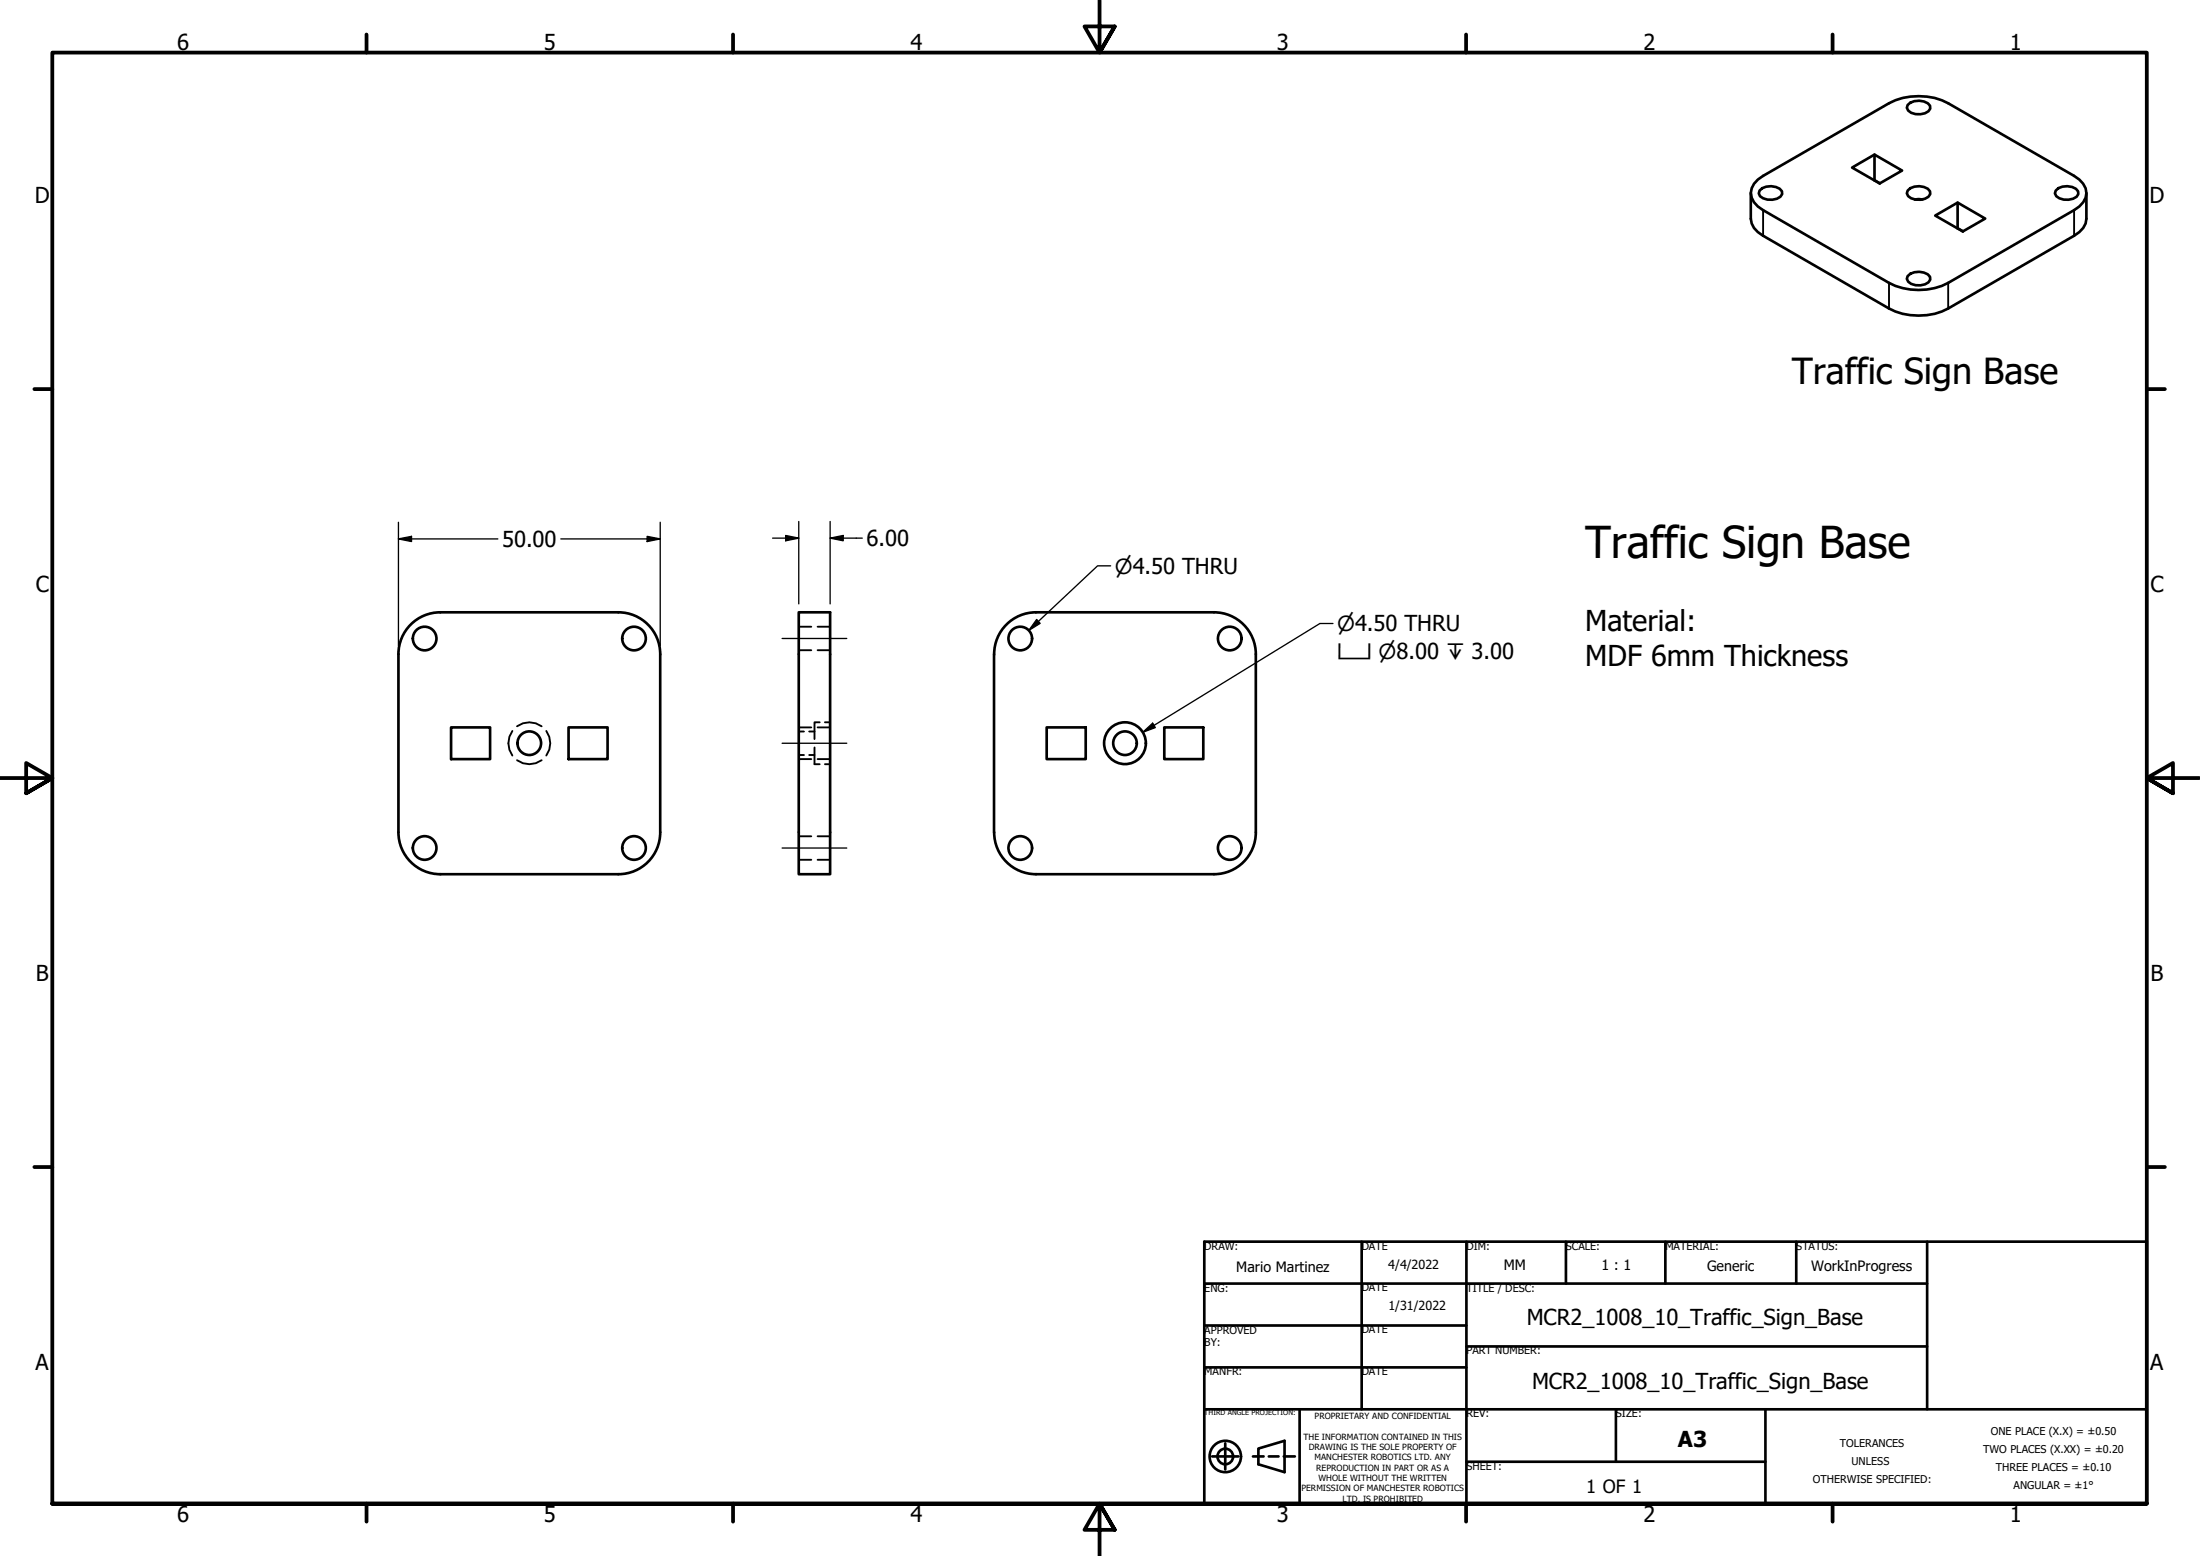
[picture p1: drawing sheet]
<svg xmlns="http://www.w3.org/2000/svg" width="420mm" height="297mm" viewBox="0 0 420 297" stroke-linecap="round" stroke-linejoin="round" font-family="sans-serif">
<!-- layer: Hidden (ANSI) -->
<g fill="none" stroke="#000" stroke-width=".36">
<path d="M152.5 119.6h2.4M156.1 119.6h2.4M97.9 139.5a4 4 0 0 0 0 4.7M98.7 138.6a4 4 0 0 1 4.7 0M104.3 139.5a4 4 0 0 1 0 4.7M152.5 139.6h1M152.5 138.9h2.4M152.5 124.1h2.4M154.5 139.6h1.1M156.1 138.9h2.4M156.1 124.1h2.4M156.5 137.9h-.9v3.2"/>
<path d="M157.5 137.9h1M98.7 145.1a4 4 0 0 0 4.7 0M152.5 144.1h1M152.5 144.9h2.4M152.5 159.6h2.4M154.5 144.1h1.1M155.6 142.7v3.2h.9M156.1 144.9h2.4M156.1 159.6h2.4M157.5 145.9h1M152.5 164.1h2.4M156.1 164.1h2.4"/>
</g>
<!-- layer: Visible (ANSI) -->
<g fill="none" stroke="#000" stroke-width=".51">
<path d="M334.4 36.9v4.8a4 4 0 0 0 2.3 3.3l24.1 13.9a12.5 12.5 0 0 0 11.3 0l24-13.9a4 4 0 0 0 2.4-3.3v-4.8M335.7 34.3l1-.7 24.1-13.9a12.5 12.5 0 0 1 11.3 0l24 13.9a3.7 3.7 0 0 1 2.2 4.1l-.5 .9-.7 .8-1 .7-24 13.9a12.5 12.5 0 0 1-11.3 0l-24.1-13.9a3.7 3.7 0 0 1-2.2-4.2l.5-.8zM336 36.4a2.96 2.96 0 0 1 4.3 .1l.1 .5a2.7 2.7 0 0 1-3.7 .9l-.6-.4-.2-.6zM357.9 34.4l1.1 .6M358 34.4v-4.9l5.3 3.1-4.3 2.4M358 29.5l-4.3 2.5 5.3 3M364.3 36.4a2.96 2.96 0 0 1 4.3 .1v.5a2.7 2.7 0 0 1-3.6 .9l-.6-.4-.2-.6zM364.3 20.1a3 3 0 0 1 4.3 .1v.5a2.7 2.7 0 0 1-3.6 .8l-.6-.4-.2-.5zM365.7 38.1h1.5M373.9 38.7l-4.3 2.5 5.3 3 4.2-2.5-5.2-3-.1 4.9 1.1 .6M392.6 36.4a2.96 2.96 0 0 1 4.3 .1v.5a2.69 2.69 0 0 1-3.6 .9l-.6-.4-.2-.6zM364.3 52.7a3 3 0 0 1 4.3 .1v.6a2.7 2.7 0 0 1-3.6 .8l-.6-.4-.2-.6z"/>
<path d="M118.1 116.9h-34a8 8 0 0 0-8 8v34a8 8 0 0 0 8 8h34M118.1 116.9a8 8 0 0 1 8 8v34a8 8 0 0 1-8 8M152.5 116.9h6v50h-6zM86.1 138.9h7.5v6h-7.5zM108.6 138.9h7.4v6h-7.4zM189.8 124.9v34M189.9 124.9a8 8 0 0 1 7.9-8h34.1a8 8 0 0 1 7.9 8v34a8 8 0 0 1-8 8h-33.9a8 8 0 0 1-8-8M199.9 138.9h7.4v6h-7.4zM222.4 138.9h7.4v6h-7.4z"/>
<circle cx="81.1" cy="121.9" r="2.25"/>
<circle cx="121.1" cy="121.9" r="2.25"/>
<circle cx="194.8" cy="121.9" r="2.25"/>
<circle cx="234.9" cy="121.9" r="2.25"/>
<circle cx="101.1" cy="141.9" r="2.25"/>
<circle cx="214.9" cy="141.9" r="4"/>
<circle cx="214.9" cy="141.9" r="2.25"/>
<circle cx="81.1" cy="161.9" r="2.25"/>
<circle cx="121.1" cy="161.9" r="2.25"/>
<circle cx="194.8" cy="161.9" r="2.25"/>
<circle cx="234.9" cy="161.9" r="2.25"/>
</g>
<!-- layer: Visible Narrow (ANSI) -->
<path d="M336.7 40.1v4.9M360.8 54v4.9M372.1 54v4.9M396.1 40.1v4.9" fill="none" stroke="#000" stroke-width=".36"/>
<!-- layer: Border (ANSI) -->
<g fill="none" stroke="#000" stroke-width=".72">
<path d="M70 6.6v3.4M140 6.6v3.4M210 0v10l-2.9-5h5.8l-2.9 5 2.9-5M280 6.6v3.4M350 6.6v3.4M6.6 74.3h3.4M410 74.3h3.4M0 148.5h10l-5-2.8v5.7l5-2.9-5 2.9M420 148.5h-10l5-2.8v5.7l-5-2.9 5 2.9M6.6 222.8h3.4M410 222.8h3.4M10 287v-277h400v277h-400h400"/>
<path d="M70 287v3.5M140 287v3.5M212.9 292l-2.9-5 2.9 5h-5.8l2.9-5v10M280 287v3.5M350 287v3.5"/>
</g>
<!-- layer: Title (ANSI) -->
<g fill="none" stroke="#000" stroke-width=".51">
<path d="M230 237h180v50h-180zM260.1 237v32M280.1 237v50M299.1 237v8M318.1 237v8M343 237v8M368 237v32M230 253h50.1M230 245h138M280.1 257h87.9M230 269h180M230 261h50.1"/>
<path d="M231.5 278h5M234 275.5v5M239.3 278h2M240.3 276.5l5-1.5v6l-5-1.5zM242.3 278h1.9M245.2 278h2.1M248.2 269v18M280.1 279h57.1M308.6 269v10M337.2 269v18"/>
<circle cx="234" cy="278" r="3"/>
<circle cx="234" cy="278" r="1.49"/>
</g>
<!-- layer: Symbol (ANSI) -->
<path d="M198 118.3l.6 .7-2.1 1.3zM212.1 108h-2.5l-13.1 12.3M254.6 119h-2.5l-33.9 20.8M218.2 139.8l1.9-1.7 .5 .8z" fill="none" stroke="#000" stroke-width=".25"/>
<g fill="#000">
<path d="M198 118.3l.6 .7-2.1 1.3z" fill-rule="evenodd"/>
<path d="M218.2 139.8l1.9-1.7 .5 .8z" fill-rule="evenodd"/>
</g>
<!-- layer: Dimension (ANSI) -->
<path d="M76.1 99.7v23.6M126.1 99.7v23.6M152.5 99.6v15.7M158.5 99.6v15.7M76.1 102.9l2.5-.5v1zM76.1 102.9h19M107.1 102.9h19M123.6 102.4l2.5 .5-2.5 .5zM147.6 102.7h4.9M150.1 102.2l2.4 .5-2.4 .5zM158.5 102.7l2.5-.5v1zM158.5 102.7h6.2" fill="none" stroke="#000" stroke-width=".25"/>
<g fill="#000">
<path d="M76.1 102.9l2.5-.5v1z" fill-rule="evenodd"/>
<path d="M123.6 102.4l2.5 .5-2.5 .5z" fill-rule="evenodd"/>
<path d="M150.1 102.2l2.4 .5-2.4 .5z" fill-rule="evenodd"/>
<path d="M158.5 102.7l2.5-.5v1z" fill-rule="evenodd"/>
</g>
<!-- layer: Centerline (ANSI) -->
<path d="M149.4 121.9h12.3M149.4 141.9h12.3M149.4 161.9h12.3" fill="none" stroke="#000" stroke-width=".25"/>
<text font-size="8.4" x="302.7" y="106.5">Traffic Sign Base</text>
<text font-size="6.9" x="342.2" y="73.4">Traffic Sign Base</text>
<g font-size="5.5">
<text x="302.7" y="120.5">Material:</text>
<text x="302.7" y="127">MDF 6mm Thickness</text>
</g>
<g font-size="4.2">
<text x="33.9" y="9.6">6</text>
<text x="103.9" y="9.6">5</text>
<text x="173.9" y="9.6">4</text>
<text x="243.9" y="9.6">3</text>
<text x="313.9" y="9.6">2</text>
<text x="383.9" y="9.6">1</text>
<text x="6.6" y="38.7">D</text>
<text x="410.5" y="38.7">D</text>
<text x="95.9" y="104.4">50.00</text>
<text x="165.5" y="104.3">6.00</text>
<text x="6.8" y="112.9">C</text>
<text x="410.7" y="112.9">C</text>
<text x="6.8" y="187.2">B</text>
<text x="410.7" y="187.2">B</text>
<text x="291.6" y="252.9">MCR2_1008_10_Traffic_Sign_Base</text>
<text x="6.8" y="261.4">A</text>
<text x="410.7" y="261.4">A</text>
<text x="292.6" y="265.1">MCR2_1008_10_Traffic_Sign_Base</text>
<text x="320.5" y="276.3">A3</text>
<text x="33.9" y="290.5">6</text>
<text x="103.9" y="290.5">5</text>
<text x="173.9" y="290.5">4</text>
<text x="243.9" y="290.5">3</text>
<text x="313.9" y="290.5">2</text>
<text x="383.9" y="290.5">1</text>
</g>
<g font-size="4">
<text x="212.9" y="109.5">⌀4.50 THRU</text>
<text x="255.4" y="120.6">⌀4.50 THRU</text>
<text x="255.4" y="125.9">⌴ ⌀8.00 ↧ 3.00</text>
</g>
<text font-size="3.5" x="302.9" y="285.1">1 OF 1</text>
<g font-size="2.7">
<text x="236.1" y="242.8">Mario Martinez</text>
<text x="287.2" y="242.5">MM</text>
<text x="305.9" y="242.5">1 : 1</text>
<text x="326" y="242.6">Generic</text>
<text x="345.9" y="242.6">WorkInProgress</text>
</g>
<g font-size="2.4">
<text x="265.1" y="242.2">4/4/2022</text>
<text x="265.2" y="250">1/31/2022</text>
</g>
<g font-size="2.1">
<text x="230" y="238.5">DRAW:</text>
<text x="260.1" y="238.5">DATE</text>
<text x="280.1" y="238.5">DIM:</text>
<text x="299.1" y="238.6">SCALE:</text>
<text x="318.1" y="238.5">MATERIAL:</text>
<text x="343" y="238.6">STATUS:</text>
<text x="230" y="246.6">ENG:</text>
<text x="260.1" y="246.5">DATE</text>
<text x="280.1" y="246.6">TITLE / DESC:</text>
<text x="230" y="254.6">APPROVED</text>
<text x="230" y="257">BY:</text>
<text x="260.1" y="254.5">DATE</text>
<text x="230" y="262.5">MANFR:</text>
<text x="260.1" y="262.5">DATE</text>
<text x="280.1" y="258.5">PART NUMBER:</text>
<text x="280.1" y="270.5">REV:</text>
<text x="308.6" y="270.6">SIZE:</text>
<text x="380.2" y="273.9">ONE PLACE (X.X) = ±0.50</text>
<text x="280.1" y="280.6">SHEET:</text>
<text x="351.4" y="276.2">TOLERANCES</text>
<text x="353.6" y="279.6">UNLESS</text>
<text x="378.8" y="277.3">TWO PLACES (X.XX) = ±0.20</text>
<text x="381.1" y="280.8">THREE PLACES = ±0.10</text>
<text x="346.2" y="283.1">OTHERWISE SPECIFIED:</text>
<text x="384.6" y="284.2">ANGULAR = ±1°</text>
</g>
<g font-size="1.6">
<text x="248.9" y="274.8">THE INFORMATION CONTAINED IN THIS</text>
<text x="251.1" y="270.9">PROPRIETARY AND CONFIDENTIAL</text>
<text x="249.9" y="276.8">DRAWING IS THE SOLE PROPERTY OF</text>
<text x="251" y="278.8">MANCHESTER ROBOTICS LTD. ANY</text>
<text x="251.4" y="280.8">REPRODUCTION IN PART OR AS A</text>
<text x="248.5" y="284.7">PERMISSION OF MANCHESTER ROBOTICS</text>
<text x="251.8" y="282.7">WHOLE WITHOUT THE WRITTEN</text>
<text x="256.4" y="286.7">LTD. IS PROHIBITED</text>
</g>
<text font-size="1.4" x="230" y="270.1">THIRD ANGLE PROJECTION:</text>
</svg>
